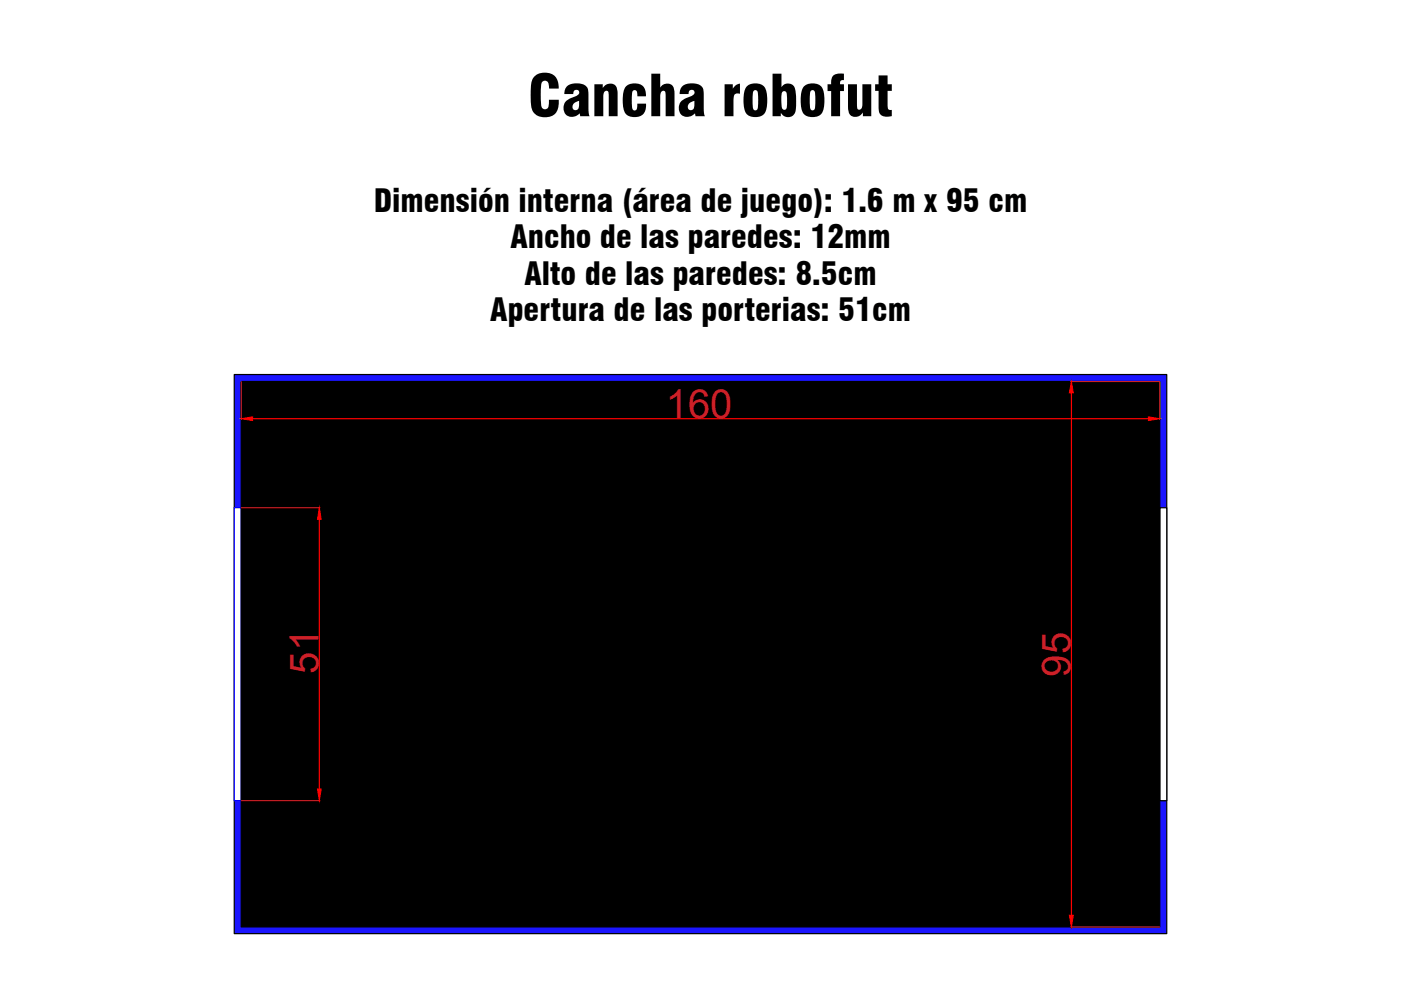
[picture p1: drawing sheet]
<svg xmlns="http://www.w3.org/2000/svg" width="297mm" height="210mm" viewBox="0 0 297 210" stroke-linecap="round" stroke-linejoin="round" font-family="sans-serif">
<!-- layer: Capa 1 -->
<path d="M49.7 79.4h197.7v118.6h-197.7z" fill="#1b15ff" stroke="#000" stroke-width=".25"/>
<path d="M49.7 107.7h1.4v62.1h-1.4z" fill="#fff" stroke="#00f" stroke-width=".25"/>
<path d="M245.9 107.7h1.5v62.1h-1.5z" fill="#fff" stroke="#000" stroke-width=".25"/>
<path d="M51.1 80.9h194.8v115.6h-194.8z" fill="#000" stroke="#000" stroke-width=".25"/>
<path d="M51.1 80.9v8M245.9 80.9v8" fill="none" stroke="#cd2027" stroke-width=".25"/>
<path d="M53.6 88.8h189.9" fill="none" stroke="#f00" stroke-width=".25"/>
<path d="M51.1 88.8l2.5-.4v.8z" fill="#f00"/>
<path d="M51.1 88.8l2.5-.4v.8z" fill="none" stroke="#f00" stroke-width=".21"/>
<path d="M243.5 88.4l2.4 .4-2.4 .4z" fill="#f00"/>
<path d="M243.5 88.4l2.4 .4-2.4 .4z" fill="none" stroke="#f00" stroke-width=".21"/>
<path d="M227 80.9h18.8M227 196.5h18.8" fill="none" stroke="#cd2027" stroke-width=".25"/>
<path d="M227.2 83.3v110.8" fill="none" stroke="#f00" stroke-width=".25"/>
<path d="M227.2 80.9l.4 2.4h-.9z" fill="#f00"/>
<path d="M227.2 80.9l.4 2.4h-.9z" fill="none" stroke="#f00" stroke-width=".21"/>
<path d="M226.7 194.1h.9l-.4 2.4z" fill="#f00"/>
<path d="M226.7 194.1h.9l-.4 2.4z" fill="none" stroke="#f00" stroke-width=".21"/>
<path d="M51.2 107.7h16.7M51.2 169.8h16.7" fill="none" stroke="#cd2027" stroke-width=".25"/>
<path d="M67.7 110.1v57.2" fill="none" stroke="#f00" stroke-width=".25"/>
<path d="M67.7 107.7l.4 2.4h-.8z" fill="#f00"/>
<path d="M67.7 107.7l.4 2.4h-.8z" fill="none" stroke="#f00" stroke-width=".21"/>
<path d="M67.3 167.3h.8l-.4 2.5z" fill="#f00"/>
<path d="M67.3 167.3h.8l-.4 2.5z" fill="none" stroke="#f00" stroke-width=".21"/>
<text font-size="12" x="112" y="24.6">Cancha robofut</text>
<g font-size="8.5" fill="#cd2027">
<text x="141.1" y="88.6">160</text>
<text x="67.5" y="142.8" transform="rotate(-90 67.5 142.8)">51</text>
<text x="227" y="143.4" transform="rotate(-90 227 143.4)">95</text>
</g>
<g font-size="6.7">
<text x="79.3" y="44.9">Dimensión interna (área de juego): 1.6 m x 95 cm</text>
<text x="108.2" y="52.6">Ancho de las paredes: 12mm</text>
<text x="111.2" y="60.4">Alto de las paredes: 8.5cm</text>
<text x="103.9" y="68.1">Apertura de las porterias: 51cm</text>
</g>
</svg>
